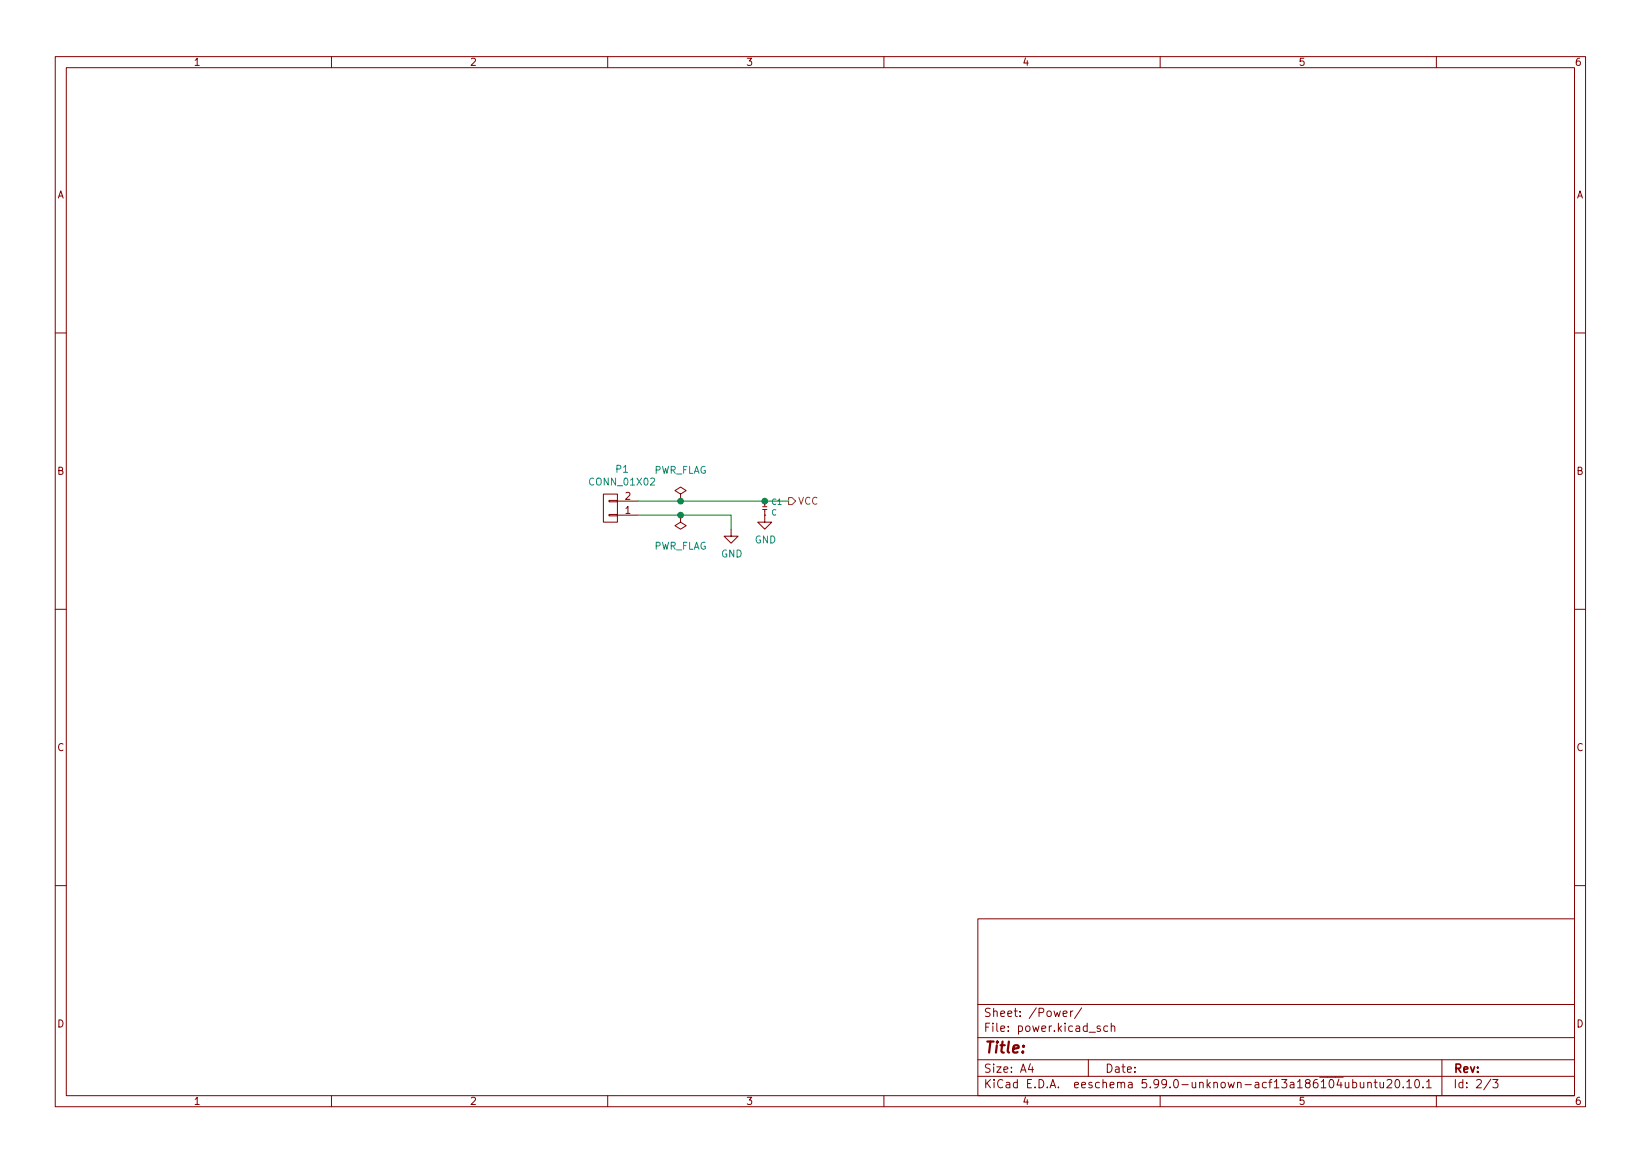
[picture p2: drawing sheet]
<svg xmlns="http://www.w3.org/2000/svg" width="297mm" height="210mm" viewBox="0 0 297 210" stroke-linecap="round" stroke-linejoin="round" font-family="sans-serif">
<g fill="none" stroke="#840000" stroke-width=".18">
<path d="M10 10.2h277v190.1h-277zM12 12.2h273v186.1h-273zM60 10.2v2M110 10.2v2M160 10.2v2M210 10.2v2M260 10.2v2M10 60.2h2M285 60.2h2M109.2 89.4h2.6v5.1h-2.6zM110.2 90.5h1.6v.3h-1.6zM110.2 93.1h1.6v.2h-1.6z"/>
<path d="M111.8 93.2h3.8M111.8 90.7h3.8M123.2 89.4l1-.6-1-.7-1 .7 1 .6v1.3M123.2 90.7h.1M123.2 93.2v1.3l1 .6-1 .7-1-.7 1-.6M123.2 93.2h.1M132.3 95.8v1.2h1.3l-1.3 1.3-1.2-1.3h1.2M138 91.7h.8M138 92.2h.8M138.4 90.7h.1M138.4 93.2h.1M138.4 93.2v1.3h1.3l-1.3 1.3-1.2-1.3h1.2"/>
<path d="M138.4 90.7v.9M138.4 92.2v1M10 110.2h2M285 110.2h2M10 160.2h2M177 166.3h108v32h-108zM285 160.2h2M60 198.3v2M110 198.3v2M160 198.3v2M177 194.8h108M177 191.8h108"/>
<path d="M177 187.8h108M177 181.8h108M186.5 192.5l-.4 1h1M186.9 193v1M192.4 183.4l.7-.1v-.3l-.5-.1-.2 .2 .1 .8h.6M193.8 182.9v1M194.2 182.9l-.3 .1-.1 .2M195.8 182.4l-1.3 1.9M197 191.8v3M199.1 185.7l-.3-.1-.2 .2v.3l.5 .1v.4h-.5M200.5 185.7l-.4-.1-.3 .3v.4l.1 .3h.6M201.1 185.8l.3-.2 .3 .1 .1 .9"/>
<path d="M201.1 185.1v1.5M210 198.3v2M246.2 195.8l.1 1h.3l.3-.1M246.9 195.8v1M247.6 196l.2-.2 .3 .1 .1 .9M247.6 195.8v1M248.7 195.8h.6M248.9 195.3v1.3l.4 .2M249.8 195.8l.1 1h.3l.2-.1M250.4 195.8v1M251.1 195.5l.5-.2 .3 .2v.3l-.9 1h.9M252.6 195.5l.3-.2a.8 .8 0 0 1 .5 .8 .8 .8 0 0 1-.5 .7l-.3-.1-.1-.4z"/>
<path d="M254 196.7v.1M254.7 195.8l.4-.5v1.5M254.7 196.8h.8M256.2 195.5l.2-.2a.8 .8 0 0 1 .6 .8 .8 .8 0 0 1-.6 .7l-.2-.1-.1-.4zM257.6 196.7v.1M258.2 195.8l.5-.5v1.5M258.2 196.8h.9M260 198.3v2M261 191.8v6.5M269.9 195.3l-1.3 1.9M270.2 195.3h1l-.6 .6 .5 .1v.7l-.2 .1h-.5l-.2-.1"/>
</g>
<path d="M142.7 90h.7l.6 .7-.6 .6h-.7z" fill="none" stroke="#848400" stroke-width=".18"/>
<path d="M115.6 90.7h27.1M115.6 93.2h16.7v2.6" fill="none" stroke="#008400" stroke-width=".18"/>
<g fill="#008400" stroke="#008400" stroke-width=".18">
<circle cx="123.2" cy="90.7" r=".51"/>
<circle cx="123.2" cy="93.2" r=".51"/>
<circle cx="138.4" cy="90.7" r=".51"/>
</g>
<text font-size="2.8" fill="#840000" x="178" y="190.6">Title:</text>
<g font-size="2.1" fill="#840000">
<text x="178" y="184">Sheet: /Power/</text>
<text x="178" y="186.7">File: power.kicad_sch</text>
<text x="178" y="196.9">KiCad E.D.A. eeschema 5.99.0-unknown-acf13a186~104~ubuntu20.10.1</text>
<text x="178" y="194.1">Size: A4</text>
<text x="200" y="194.1">Date:</text>
<text x="263" y="194.1">Rev:</text>
<text x="263" y="196.9">Id: 2/3</text>
</g>
<g font-size="1.8" fill="#840000">
<text x="35" y="11.9">1</text>
<text x="85" y="11.9">2</text>
<text x="135" y="11.9">3</text>
<text x="185" y="11.9">4</text>
<text x="235" y="11.9">5</text>
<text x="285" y="11.9">6</text>
<text x="10.3" y="35.9">A</text>
<text x="285.3" y="35.9">A</text>
<text x="10.3" y="85.9">B</text>
<text x="285.3" y="85.9">B</text>
<text x="113.2" y="93">1</text>
<text x="113.2" y="90.4">2</text>
<text x="10.3" y="135.9">C</text>
<text x="285.3" y="135.9">C</text>
<text x="10.3" y="185.9">D</text>
<text x="285.3" y="185.9">D</text>
<text x="35" y="199.9">1</text>
<text x="85" y="199.9">2</text>
<text x="135" y="199.9">3</text>
<text x="185" y="199.9">4</text>
<text x="235" y="199.9">5</text>
<text x="285" y="199.9">6</text>
</g>
<g font-size="1.8" fill="#008484">
<text x="106.9" y="87.8">CONN_01X02</text>
<text x="111.5" y="85.5">P1</text>
<text x="118.2" y="85.7">PWR_FLAG</text>
<text x="118.2" y="99.4">PWR_FLAG</text>
<text x="130.5" y="100.8">GND</text>
<text x="136.6" y="98.3">GND</text>
</g>
<text font-size="1.8" fill="#848400" x="144.4" y="91.3">VCC</text>
<g font-size="1.4" fill="#008484">
<text x="139.6" y="93.3">C</text>
<text x="139.7" y="91.3">C1</text>
</g>
</svg>
